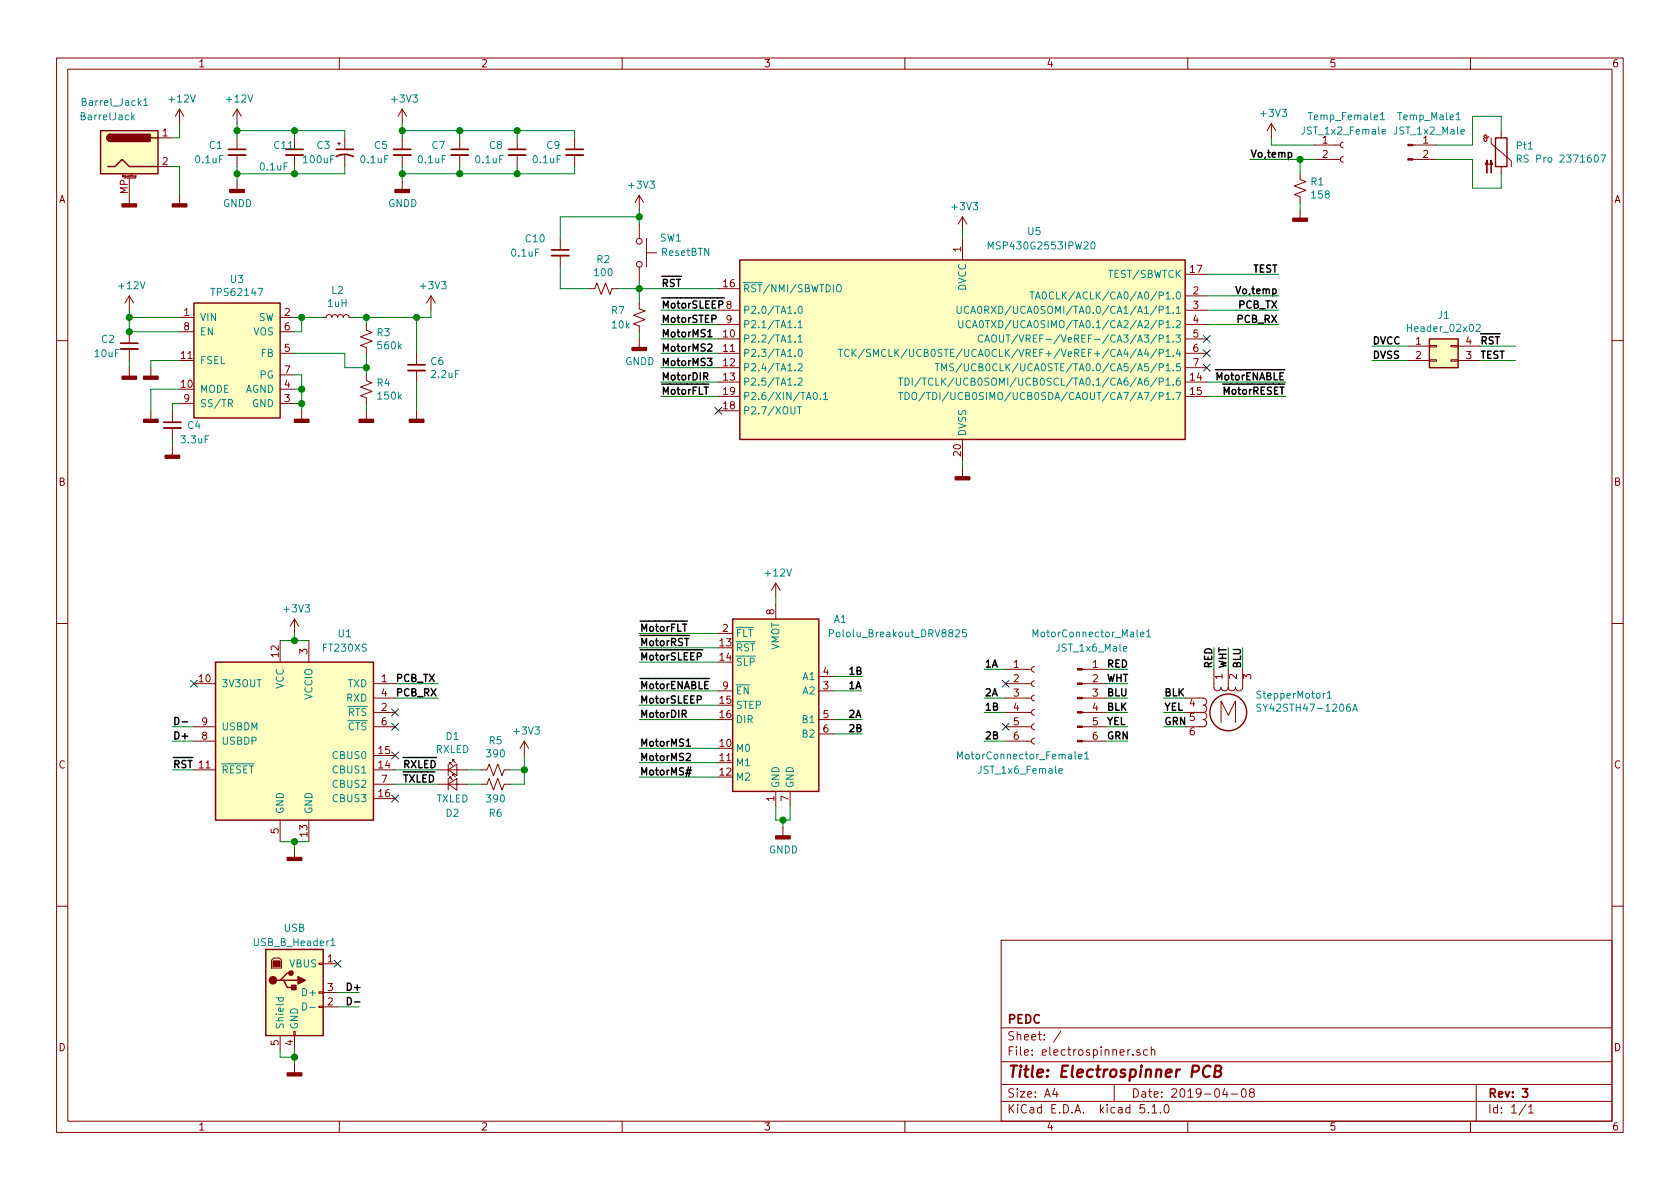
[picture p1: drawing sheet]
EESchema Schematic File Version 4
LIBS:electrospinner-cache
EELAYER 29 0
EELAYER END
$Descr A4 11693 8268
encoding utf-8
Sheet 1 1
Title "Electrospinner PCB"
Date "2019-04-08"
Rev "3"
Comp "PEDC"
Comment1 ""
Comment2 ""
Comment3 ""
Comment4 ""
$EndDescr
$Comp
L electrospinner-rescue:Thermistor_PTC-Device-electrospinner-rescue Pt1
U 1 1
P 10450 1050
F 0 "Pt1" H 10548 1096 50  0000 L CNN
F 1 "RS Pro 2371607" H 10548 1005 50  0000 L CNN
F 2 "" H 10500 850 50  0001 L CNN
F 3 "https://docs-emea.rs-online.com/webdocs/15bb/0900766b815bb283.pdf" H 10450 1050 50  0001 C CNN
F 4 "0900766b815bb283" H 0   0   50  0001 C CNN "MPN"
F 5 "Emea" H 0   0   50  0001 C CNN "Manufacturer"
	1    10450 1050
	1    0    0    -1  
$EndComp
$Comp
L electrospinner-rescue:USB_B-Connector USB_B_Header1
U 1 1
P 2050 6900
F 0 "USB_B_Header1" H 2050 7250 50  0000 C CNN
F 1 "USB" H 2050 7350 50  0000 C CNN
F 2 "Connector_USB:USB_B_OST_USB-B1HSxx_Horizontal" H 2200 6850 50  0001 C CNN
F 3 " ~" H 2200 6850 50  0001 C CNN
F 4 "resource-center" H 600 100 50  0001 C CNN "Status"
	1    2050 6900
	1    0    0    -1  
$EndComp
$Comp
L electrospinner-rescue:Barrel_Jack_MountingPin-Connector-electrospinner-rescue Barrel_Jack1
U 1 1
P 900 1050
F 0 "Barrel_Jack1" H 800 1400 50  0000 C CNN
F 1 "BarrelJack" H 750 1300 50  0000 C CNN
F 2 "Connector_BarrelJack:BarrelJack_Horizontal" H 950 1010 50  0001 C CNN
F 3 "https://www.mouser.com/productdetail/sparkfun/prt-00119?qs=WyAARYrbSnbnQpS9xf%252bx5A%3D%3D" H 950 1010 50  0001 C CNN
F 4 " PRT-00119 " H 50  -950 50  0001 C CNN "MPN"
	1    900  1050
	1    0    0    -1  
$EndComp
$Comp
L electrospinner-rescue:GNDD-power #PWR038
U 1 1
P 6700 3250
F 0 "#PWR038" H 6700 3000 50  0001 C CNN
F 1 "GNDD" H 6704 3095 50  0001 C CNN
F 2 "" H 6700 3250 50  0001 C CNN
F 3 "" H 6700 3250 50  0001 C CNN
	1    6700 3250
	1    0    0    -1  
$EndComp
$Comp
L electrospinner-rescue:MSP430G2553IPW20-MCU_Texas_MSP430-electrospinner-rescue U5
U 1 1
P 6700 2450
F 0 "U5" H 7200 3300 50  0000 C CNN
F 1 "MSP430G2553IPW20" H 7250 3200 50  0000 C CNN
F 2 "Package_SO:TSSOP-20_4.4x6.5mm_P0.65mm" H 5250 1900 50  0001 C CIN
F 3 "http://www.ti.com/lit/ds/symlink/msp430g2553.pdf" H 6650 2450 50  0001 C CNN
F 4 "MSP430G2553IPW20" H 0   0   50  0001 C CNN "MPN"
	1    6700 2450
	1    0    0    -1  
$EndComp
$Comp
L electrospinner-rescue:GNDD-power #PWR03
U 1 1
P 1250 1350
F 0 "#PWR03" H 1250 1100 50  0001 C CNN
F 1 "GNDD" H 1254 1195 50  0001 C CNN
F 2 "" H 1250 1350 50  0001 C CNN
F 3 "" H 1250 1350 50  0001 C CNN
	1    1250 1350
	1    0    0    -1  
$EndComp
$Comp
L electrospinner-rescue:GNDD-power #PWR01
U 1 1
P 900 1350
F 0 "#PWR01" H 900 1100 50  0001 C CNN
F 1 "GNDD" H 904 1195 50  0001 C CNN
F 2 "" H 900 1350 50  0001 C CNN
F 3 "" H 900 1350 50  0001 C CNN
	1    900  1350
	1    0    0    -1  
$EndComp
$Comp
L electrospinner-rescue:TPS62147-Regulator_Switching-electrospinner-rescue-electrospinner-rescue U3
U 1 1
P 1650 1900
F 0 "U3" H 1650 1867 50  0000 C CNN
F 1 "TPS62147" H 1650 1776 50  0000 C CNN
F 2 "footprints:TPS62147RGXR" H 1650 1900 50  0001 C CNN
F 3 "http://www.ti.com/lit/gpn/tps62147" H 1650 1900 50  0001 C CNN
F 4 "TPS62147RGXR" H -700 50  50  0001 C CNN "MPN"
	1    1650 1900
	1    0    0    -1  
$EndComp
Wire Wire Line
	900  2200 900  2300
$Comp
L electrospinner-rescue:C_Small-Device-electrospinner-rescue C2
U 1 1
P 900 2400
F 0 "C2" H 700 2450 50  0000 L CNN
F 1 "10uF" H 650 2350 50  0000 L CNN
F 2 "Capacitor_SMD:C_0805_2012Metric" H 900 2400 50  0001 C CNN
F 3 "https://www.mouser.com/datasheet/2/212/KEM_C1078_X7R_FT-CAP_AUTO_SMD-1103315.pdf" H 900 2400 50  0001 C CNN
F 4 "C0805X106K8RACAUTO" H -700 -300 50  0001 C CNN "MPN"
	1    900  2400
	1    0    0    -1  
$EndComp
$Comp
L electrospinner-rescue:GNDD-power #PWR010
U 1 1
P 1050 2850
F 0 "#PWR010" H 1050 2600 50  0001 C CNN
F 1 "GNDD" H 1054 2695 50  0001 C CNN
F 2 "" H 1050 2850 50  0001 C CNN
F 3 "" H 1050 2850 50  0001 C CNN
	1    1050 2850
	1    0    0    -1  
$EndComp
Wire Wire Line
	2100 2700 2050 2700
$Comp
L electrospinner-rescue:L_Small-Device-electrospinner-rescue L2
U 1 1
P 2350 2200
F 0 "L2" V 2535 2200 50  0000 C CNN
F 1 "1uH" V 2444 2200 50  0000 C CNN
F 2 "Inductor_SMD:L_0805_2012Metric" H 2350 2200 50  0001 C CNN
F 3 "https://www.mouser.com/datasheet/2/281/J(E)TE243A-9101-1324383.pdf" H 2350 2200 50  0001 C CNN
F 4 "DFE201612PD-1R0M=P2" H -700 50  50  0001 C CNN "MPN"
	1    2350 2200
	0    -1   -1   0   
$EndComp
$Comp
L electrospinner-rescue:R_Small_US-Device-electrospinner-rescue R4
U 1 1
P 2550 2700
F 0 "R4" H 2618 2746 50  0000 L CNN
F 1 "150k" H 2618 2655 50  0000 L CNN
F 2 "Resistor_SMD:R_0805_2012Metric" H 2550 2700 50  0001 C CNN
F 3 "https://www.mouser.com/datasheet/2/427/crcwce3-1223726.pdf" H 2550 2700 50  0001 C CNN
F 4 "CRCW0805150KFKEAC" H -700 50  50  0001 C CNN "MPN"
	1    2550 2700
	1    0    0    -1  
$EndComp
Wire Wire Line
	2100 2600 2050 2600
Wire Wire Line
	2050 2450 2400 2450
Wire Wire Line
	2550 2250 2550 2200
$Comp
L electrospinner-rescue:GNDD-power #PWR018
U 1 1
P 2550 2850
F 0 "#PWR018" H 2550 2600 50  0001 C CNN
F 1 "GNDD" H 2554 2695 50  0001 C CNN
F 2 "" H 2550 2850 50  0001 C CNN
F 3 "" H 2550 2850 50  0001 C CNN
	1    2550 2850
	1    0    0    -1  
$EndComp
$Comp
L electrospinner-rescue:C_Small-Device-electrospinner-rescue C6
U 1 1
P 2900 2550
F 0 "C6" H 2992 2596 50  0000 L CNN
F 1 "2.2uF" H 2992 2505 50  0000 L CNN
F 2 "Capacitor_SMD:C_0805_2012Metric" H 2900 2550 50  0001 C CNN
F 3 "https://www.mouser.com/datasheet/2/40/X7RDielectric-777024.pdf" H 2900 2550 50  0001 C CNN
F 4 "08056C225KAT2A" H -700 50  50  0001 C CNN "MPN"
	1    2900 2550
	1    0    0    -1  
$EndComp
$Comp
L electrospinner-rescue:GNDD-power #PWR020
U 1 1
P 2900 2850
F 0 "#PWR020" H 2900 2600 50  0001 C CNN
F 1 "GNDD" H 2904 2695 50  0001 C CNN
F 2 "" H 2900 2850 50  0001 C CNN
F 3 "" H 2900 2850 50  0001 C CNN
	1    2900 2850
	1    0    0    -1  
$EndComp
Wire Wire Line
	1050 2700 1050 2850
$Comp
L electrospinner-rescue:GNDD-power #PWR08
U 1 1
P 900 2550
F 0 "#PWR08" H 900 2300 50  0001 C CNN
F 1 "GNDD" H 904 2395 50  0001 C CNN
F 2 "" H 900 2550 50  0001 C CNN
F 3 "" H 900 2550 50  0001 C CNN
	1    900  2550
	1    0    0    -1  
$EndComp
Wire Wire Line
	2050 2300 2100 2300
Wire Wire Line
	2100 2300 2100 2200
Wire Wire Line
	2050 2200 2100 2200
Wire Wire Line
	2550 2800 2550 2850
Wire Wire Line
	2550 2450 2550 2550
Wire Wire Line
	2400 2450 2400 2550
Wire Wire Line
	2400 2550 2550 2550
Connection ~ 2550 2550
Wire Wire Line
	2550 2550 2550 2600
Wire Wire Line
	2550 2200 2900 2200
Wire Wire Line
	2900 2650 2900 2850
Wire Wire Line
	2900 2450 2900 2200
$Comp
L electrospinner-rescue:+3V3-power #PWR023
U 1 1
P 3000 2150
F 0 "#PWR023" H 3000 2000 50  0001 C CNN
F 1 "+3V3" H 3015 2323 50  0000 C CNN
F 2 "" H 3000 2150 50  0001 C CNN
F 3 "" H 3000 2150 50  0001 C CNN
	1    3000 2150
	1    0    0    -1  
$EndComp
Wire Wire Line
	3000 2150 3000 2200
Wire Wire Line
	3000 2200 2900 2200
Connection ~ 2900 2200
Wire Wire Line
	900  2150 900  2200
Connection ~ 900  2200
Connection ~ 2550 2200
Wire Wire Line
	2550 2200 2450 2200
Connection ~ 2100 2200
Wire Wire Line
	2100 2200 2250 2200
$Comp
L electrospinner-rescue:GNDD-power #PWR04
U 1 1
P 2050 7400
F 0 "#PWR04" H 2050 7150 50  0001 C CNN
F 1 "GNDD" H 2054 7245 50  0001 C CNN
F 2 "" H 2050 7400 50  0001 C CNN
F 3 "" H 2050 7400 50  0001 C CNN
	1    2050 7400
	1    0    0    -1  
$EndComp
Wire Wire Line
	2050 7400 2050 7350
Wire Wire Line
	1950 7300 1950 7350
Wire Wire Line
	1950 7350 2050 7350
Connection ~ 2050 7350
Wire Wire Line
	2050 7350 2050 7300
NoConn ~ 2350 6700
$Comp
L electrospinner-rescue:GNDD-power #PWR014
U 1 1
P 2050 5900
F 0 "#PWR014" H 2050 5650 50  0001 C CNN
F 1 "GNDD" H 2054 5745 50  0001 C CNN
F 2 "" H 2050 5900 50  0001 C CNN
F 3 "" H 2050 5900 50  0001 C CNN
	1    2050 5900
	1    0    0    -1  
$EndComp
Wire Wire Line
	2050 5850 2050 5900
Wire Wire Line
	2350 6900 2500 6900
Wire Wire Line
	2350 7000 2500 7000
Text Label 2400 6900 0    50   ~ 10
D+
Text Label 2400 7000 0    50   ~ 10
D-
Wire Wire Line
	1350 5350 1200 5350
Text Label 1200 5350 0    50   ~ 10
~RST
Wire Wire Line
	1350 5050 1200 5050
Text Label 1200 5050 0    50   ~ 10
D-
Wire Wire Line
	1350 5150 1200 5150
Text Label 1200 5150 0    50   ~ 10
D+
NoConn ~ 1350 4750
Wire Wire Line
	2750 4750 3050 4750
Text Label 2750 4750 0    50   ~ 10
PCB_TX
Wire Wire Line
	2750 4850 3050 4850
Text Label 2750 4850 0    50   ~ 10
PCB_RX
NoConn ~ 2750 5550
NoConn ~ 2750 5050
NoConn ~ 2750 4950
$Comp
L electrospinner-rescue:+3V3-power #PWR013
U 1 1
P 2050 4400
F 0 "#PWR013" H 2050 4250 50  0001 C CNN
F 1 "+3V3" H 2065 4573 50  0000 C CNN
F 2 "" H 2050 4400 50  0001 C CNN
F 3 "" H 2050 4400 50  0001 C CNN
	1    2050 4400
	1    0    0    -1  
$EndComp
Wire Wire Line
	1950 4450 2050 4450
Wire Wire Line
	2150 4450 2050 4450
Connection ~ 2050 4450
Wire Wire Line
	2050 4400 2050 4450
NoConn ~ 2750 5250
Text Label 2800 5350 0    50   ~ 10
~RXLED
$Comp
L electrospinner-rescue:LED_Small-Device D1
U 1 1
P 3150 5350
F 0 "D1" H 3150 5585 50  0000 C CNN
F 1 "RXLED" H 3150 5494 50  0000 C CNN
F 2 "LED_SMD:LED_0603_1608Metric" V 3150 5350 50  0001 C CNN
F 3 "~" V 3150 5350 50  0001 C CNN
F 4 "resource-center" H 0   0   50  0001 C CNN "Status"
	1    3150 5350
	1    0    0    -1  
$EndComp
$Comp
L electrospinner-rescue:LED_Small-Device D2
U 1 1
P 3150 5450
F 0 "D2" H 3150 5250 50  0000 C CNN
F 1 "TXLED" H 3150 5350 50  0000 C CNN
F 2 "LED_SMD:LED_0603_1608Metric" V 3150 5450 50  0001 C CNN
F 3 "~" V 3150 5450 50  0001 C CNN
F 4 "resource-center" H 0   0   50  0001 C CNN "Status"
	1    3150 5450
	1    0    0    -1  
$EndComp
Wire Wire Line
	2750 5350 3050 5350
Wire Wire Line
	2750 5450 3050 5450
Wire Wire Line
	3250 5350 3350 5350
Wire Wire Line
	3350 5450 3250 5450
$Comp
L electrospinner-rescue:R_Small_US-Device R5
U 1 1
P 3450 5350
F 0 "R5" V 3245 5350 50  0000 C CNN
F 1 "390" V 3336 5350 50  0000 C CNN
F 2 "Resistor_SMD:R_0805_2012Metric" H 3450 5350 50  0001 C CNN
F 3 "https://www.mouser.com/datasheet/2/315/AOA0000C304-1149620.pdf" H 3450 5350 50  0001 C CNN
F 4 "ERJ-6RBD3900V" H 0   0   50  0001 C CNN "MPN"
	1    3450 5350
	0    1    1    0   
$EndComp
$Comp
L electrospinner-rescue:R_Small_US-Device R6
U 1 1
P 3450 5450
F 0 "R6" V 3650 5450 50  0000 C CNN
F 1 "390" V 3550 5450 50  0000 C CNN
F 2 "Resistor_SMD:R_0805_2012Metric" H 3450 5450 50  0001 C CNN
F 3 "https://www.mouser.com/datasheet/2/315/AOA0000C304-1149620.pdf" H 3450 5450 50  0001 C CNN
F 4 "ERJ-6RBD3900V" H 0   0   50  0001 C CNN "MPN"
	1    3450 5450
	0    1    1    0   
$EndComp
Wire Wire Line
	3550 5350 3650 5350
Wire Wire Line
	3650 5350 3650 5450
Wire Wire Line
	3650 5450 3550 5450
Wire Wire Line
	3650 5350 3650 5250
Connection ~ 3650 5350
$Comp
L electrospinner-rescue:+3V3-power #PWR021
U 1 1
P 3650 5250
F 0 "#PWR021" H 3650 5100 50  0001 C CNN
F 1 "+3V3" H 3665 5423 50  0000 C CNN
F 2 "" H 3650 5250 50  0001 C CNN
F 3 "" H 3650 5250 50  0001 C CNN
	1    3650 5250
	1    0    0    -1  
$EndComp
Text Label 2800 5450 0    50   ~ 10
~TXLED
$Comp
L electrospinner-rescue:FT230XS-Interface_USB U1
U 1 1
P 2050 5150
F 0 "U1" H 2400 5900 50  0000 C CNN
F 1 "FT230XS" H 2400 5800 50  0000 C CNN
F 2 "Package_SO:SSOP-16_3.9x4.9mm_P0.635mm" H 2500 4500 50  0001 C CNN
F 3 "http://www.ftdichip.com/Products/ICs/FT230X.html" H 2050 5150 50  0001 C CNN
F 4 "FT230XS-R" H 0   0   50  0001 C CNN "MPN"
	1    2050 5150
	1    0    0    -1  
$EndComp
Wire Wire Line
	1950 5850 2050 5850
Wire Wire Line
	2050 5850 2150 5850
Connection ~ 2050 5850
$Comp
L electrospinner-rescue:R_Small_US-Device-electrospinner-rescue R3
U 1 1
P 2550 2350
F 0 "R3" H 2618 2396 50  0000 L CNN
F 1 "560k" H 2618 2305 50  0000 L CNN
F 2 "Resistor_SMD:R_0805_2012Metric" H 2550 2350 50  0001 C CNN
F 3 "https://www.mouser.com/datasheet/2/315/AOA0000C304-1149620.pdf" H 2550 2350 50  0001 C CNN
F 4 "ERJ-6RED5603V" H -700 50  50  0001 C CNN "MPN"
	1    2550 2350
	1    0    0    -1  
$EndComp
Wire Wire Line
	1200 950  1250 950 
Wire Wire Line
	1250 950  1250 850 
Wire Wire Line
	1250 1150 1200 1150
Wire Wire Line
	1250 1150 1250 1350
$Comp
L electrospinner-rescue:Stepper_Motor_unipolar_6pin-Motor StepperMotor1
U 1 1
P 8550 4950
F 0 "StepperMotor1" H 8737 5073 50  0000 L CNN
F 1 "SY42STH47-1206A" H 8737 4982 50  0000 L CNN
F 2 "" H 8560 4940 50  0001 C CNN
F 3 "https://www.pololu.com/product/1200/" H 8560 4940 50  0001 C CNN
F 4 "1200" H 0   0   50  0001 C CNN "MPN"
F 5 "Pololu" H 0   0   50  0001 C CNN "Manufacturer"
	1    8550 4950
	1    0    0    -1  
$EndComp
$Comp
L electrospinner-rescue:Conn_01x06_Female-Connector MotorConnector_Female1
U 1 1
P 7200 4850
F 0 "MotorConnector_Female1" H 6650 4450 50  0000 L CNN
F 1 "JST_1x6_Female" H 6800 4350 50  0000 L CNN
F 2 "Connector_JST:JST_EH_B02B-EH-A_1x06_P2.50mm_Vertical" H 7200 4850 50  0001 C CNN
F 3 "~" H 7200 4850 50  0001 C CNN
F 4 "resource-center" H 0   -550 50  0001 C CNN "Status"
	1    7200 4850
	1    0    0    -1  
$EndComp
$Comp
L electrospinner-rescue:Conn_01x06_Male-Connector MotorConnector_Male1
U 1 1
P 7500 4850
F 0 "MotorConnector_Male1" H 7600 5300 50  0000 C CNN
F 1 "JST_1x6_Male" H 7600 5200 50  0000 C CNN
F 2 "" H 7500 4850 50  0001 C CNN
F 3 "~" H 7500 4850 50  0001 C CNN
F 4 "resource-center" H 0   -550 50  0001 C CNN "Status"
	1    7500 4850
	1    0    0    -1  
$EndComp
Wire Wire Line
	8250 4850 8100 4850
Text Label 8100 4850 0    50   ~ 10
BLK
Wire Wire Line
	8100 4950 8250 4950
Text Label 8100 4950 0    50   ~ 10
YEL
Wire Wire Line
	8100 5050 8250 5050
Text Label 8100 5050 0    50   ~ 10
GRN
Wire Wire Line
	8550 4650 8550 4500
Text Label 8550 4650 1    50   ~ 10
WHT
Wire Wire Line
	8450 4650 8450 4500
Text Label 8450 4650 1    50   ~ 10
RED
Wire Wire Line
	8650 4650 8650 4500
Text Label 8650 4650 1    50   ~ 10
BLU
Wire Wire Line
	7700 4650 7850 4650
Wire Wire Line
	7700 4750 7850 4750
Wire Wire Line
	7700 4850 7850 4850
Wire Wire Line
	7700 4950 7850 4950
Wire Wire Line
	7700 5050 7850 5050
Wire Wire Line
	7700 5150 7850 5150
Text Label 7700 4650 0    50   ~ 10
RED
Text Label 7700 4750 0    50   ~ 10
WHT
Text Label 7700 4850 0    50   ~ 10
BLU
Text Label 7700 4950 0    50   ~ 10
BLK
Text Label 7700 5050 0    50   ~ 10
YEL
Text Label 7700 5150 0    50   ~ 10
GRN
NoConn ~ 7000 5050
NoConn ~ 7000 4750
Text Label 6850 5150 0    50   ~ 10
2B
Text Label 6850 4950 0    50   ~ 10
1B
Text Label 6850 4850 0    50   ~ 10
2A
Text Label 6850 4650 0    50   ~ 10
1A
Text Label 8900 2150 2    50   ~ 10
PCB_TX
Text Label 8900 2250 2    50   ~ 10
PCB_RX
$Comp
L electrospinner-rescue:Conn_01x02_Female-Connector Temp_Female1
U 1 1
P 9350 1000
F 0 "Temp_Female1" H 9100 1200 50  0000 L CNN
F 1 "JST_1x2_Female" H 9050 1100 50  0000 L CNN
F 2 "Connector_JST:JST_EH_B02B-EH-A_1x02_P2.50mm_Vertical" H 9350 1000 50  0001 C CNN
F 3 "~" H 9350 1000 50  0001 C CNN
F 4 "resource-center" H 0   0   50  0001 C CNN "Status"
	1    9350 1000
	1    0    0    -1  
$EndComp
$Comp
L electrospinner-rescue:Conn_01x02_Male-Connector Temp_Male1
U 1 1
P 9800 1000
F 0 "Temp_Male1" H 9950 1200 50  0000 C CNN
F 1 "JST_1x2_Male" H 9950 1100 50  0000 C CNN
F 2 "" H 9800 1000 50  0001 C CNN
F 3 "~" H 9800 1000 50  0001 C CNN
F 4 "resource-center" H 0   0   50  0001 C CNN "Status"
	1    9800 1000
	1    0    0    -1  
$EndComp
Wire Wire Line
	10000 1100 10250 1100
Wire Wire Line
	10250 1100 10250 1300
Wire Wire Line
	10250 1300 10450 1300
Wire Wire Line
	10450 1300 10450 1200
Wire Wire Line
	10450 900  10450 800 
Wire Wire Line
	10450 800  10250 800 
Wire Wire Line
	10250 800  10250 1000
Wire Wire Line
	10250 1000 10000 1000
Wire Wire Line
	9050 1200 9050 1100
Wire Wire Line
	9050 1100 9150 1100
$Comp
L electrospinner-rescue:GNDD-power #PWR040
U 1 1
P 9050 1450
F 0 "#PWR040" H 9050 1200 50  0001 C CNN
F 1 "GNDD" H 9054 1295 50  0001 C CNN
F 2 "" H 9050 1450 50  0001 C CNN
F 3 "" H 9050 1450 50  0001 C CNN
	1    9050 1450
	1    0    0    -1  
$EndComp
$Comp
L electrospinner-rescue:+3V3-power #PWR039
U 1 1
P 8850 950
F 0 "#PWR039" H 8850 800 50  0001 C CNN
F 1 "+3V3" H 8865 1123 50  0000 C CNN
F 2 "" H 8850 950 50  0001 C CNN
F 3 "" H 8850 950 50  0001 C CNN
	1    8850 950 
	1    0    0    -1  
$EndComp
Wire Wire Line
	8850 950  8850 1000
Wire Wire Line
	8850 1000 9150 1000
Wire Wire Line
	9050 1100 8700 1100
Connection ~ 9050 1100
Text Label 8700 1100 0    50   ~ 10
Vo,temp
$Comp
L electrospinner-rescue:C_Small-Device C4
U 1 1
P 1200 2950
F 0 "C4" H 1300 2950 50  0000 L CNN
F 1 "3.3uF" H 1250 2850 50  0000 L CNN
F 2 "Capacitor_SMD:C_0805_2012Metric" H 1200 2950 50  0001 C CNN
F 3 "https://www.mouser.com/datasheet/2/400/lcc_automotive_general_en-843974.pdf" H 1200 2950 50  0001 C CNN
F 4 "CGA4J1X8L1C335K125AC" H -700 50  50  0001 C CNN "MPN"
	1    1200 2950
	1    0    0    -1  
$EndComp
$Comp
L electrospinner-rescue:GNDD-power #PWR012
U 1 1
P 1200 3100
F 0 "#PWR012" H 1200 2850 50  0001 C CNN
F 1 "GNDD" H 1204 2945 50  0001 C CNN
F 2 "" H 1200 3100 50  0001 C CNN
F 3 "" H 1200 3100 50  0001 C CNN
	1    1200 3100
	1    0    0    -1  
$EndComp
Wire Wire Line
	900  2200 1250 2200
Wire Wire Line
	900  2300 1250 2300
Wire Wire Line
	1050 2700 1250 2700
Wire Wire Line
	1200 3100 1200 3050
Wire Wire Line
	1200 2850 1200 2800
Wire Wire Line
	1200 2800 1250 2800
$Comp
L electrospinner-rescue:R_Small_US-Device R7
U 1 1
P 4450 2200
F 0 "R7" H 4250 2250 50  0000 L CNN
F 1 "10k" H 4250 2150 50  0000 L CNN
F 2 "Resistor_SMD:R_0805_2012Metric" H 4450 2200 50  0001 C CNN
F 3 "https://www.mouser.com/datasheet/2/219/SG73G-1316861.pdf" H 4450 2200 50  0001 C CNN
F 4 " SG73G2ATTD1001D " H 0   100 50  0001 C CNN "MPN"
	1    4450 2200
	1    0    0    -1  
$EndComp
$Comp
L electrospinner-rescue:SW_Push-Switch SW1
U 1 1
P 4450 1750
F 0 "SW1" V 4550 2050 50  0000 R CNN
F 1 "ResetBTN" V 4450 2250 50  0000 R CNN
F 2 "Button_Switch_THT:SW_PUSH_6mm_H5mm" H 4450 1950 50  0001 C CNN
F 3 "~" H 4450 1950 50  0001 C CNN
F 4 "resource-center" H 0   0   50  0001 C CNN "Status"
	1    4450 1750
	0    1    -1   0   
$EndComp
Connection ~ 4450 2000
Wire Wire Line
	4450 1950 4450 2000
$Comp
L electrospinner-rescue:+3V3-power #PWR025
U 1 1
P 4450 1450
F 0 "#PWR025" H 4450 1300 50  0001 C CNN
F 1 "+3V3" H 4465 1623 50  0000 C CNN
F 2 "" H 4450 1450 50  0001 C CNN
F 3 "" H 4450 1450 50  0001 C CNN
	1    4450 1450
	1    0    0    -1  
$EndComp
Text Label 8900 2050 2    50   ~ 10
Vo,temp
Wire Wire Line
	4450 2000 5000 2000
Text Label 4600 2150 0    50   ~ 10
~MotorSLEEP
Text Label 4600 2250 0    50   ~ 10
MotorSTEP
Text Label 4600 2350 0    50   ~ 10
MotorMS1
Text Label 4600 2450 0    50   ~ 10
MotorMS2
Text Label 4600 2550 0    50   ~ 10
MotorMS3
Text Label 4600 2650 0    50   ~ 10
MotorDIR
Wire Wire Line
	4600 2650 5000 2650
Wire Wire Line
	5000 2550 4600 2550
Wire Wire Line
	4600 2450 5000 2450
Wire Wire Line
	5000 2350 4600 2350
Wire Wire Line
	4600 2250 5000 2250
Wire Wire Line
	5000 2150 4600 2150
Wire Wire Line
	8400 2050 8900 2050
Wire Wire Line
	8400 2150 8900 2150
Wire Wire Line
	8400 2250 8900 2250
Wire Wire Line
	7000 5150 6850 5150
Wire Wire Line
	7000 4950 6850 4950
Wire Wire Line
	7000 4850 6850 4850
Wire Wire Line
	7000 4650 6850 4650
Text Label 4600 2000 0    50   ~ 10
~RST
Wire Wire Line
	8400 1900 8900 1900
Text Label 8900 1900 2    50   ~ 10
TEST
$Comp
L electrospinner-rescue:Conn_02x02_Counter_Clockwise-Connector_Generic J1
U 1 1
P 10000 2400
F 0 "J1" H 10050 2617 50  0000 C CNN
F 1 "Header_02x02" H 10050 2526 50  0000 C CNN
F 2 "Connector_PinHeader_1.00mm:PinHeader_2x02_P1.00mm_Vertical" H 10000 2400 50  0001 C CNN
F 3 "~" H 10000 2400 50  0001 C CNN
F 4 "resource-center" H 0   0   50  0001 C CNN "Status"
	1    10000 2400
	1    0    0    -1  
$EndComp
Wire Wire Line
	9800 2400 9550 2400
Wire Wire Line
	9550 2500 9800 2500
Wire Wire Line
	10300 2400 10550 2400
Wire Wire Line
	10300 2500 10550 2500
Text Label 9550 2400 0    50   ~ 10
DVCC
Text Label 9550 2500 0    50   ~ 10
DVSS
Text Label 10300 2500 0    50   ~ 10
TEST
Text Label 10300 2400 0    50   ~ 10
~RST
Wire Wire Line
	4450 2000 4450 2100
$Comp
L electrospinner-rescue:+3V3-power #PWR0101
U 1 1
P 6700 1600
F 0 "#PWR0101" H 6700 1450 50  0001 C CNN
F 1 "+3V3" H 6715 1773 50  0000 C CNN
F 2 "" H 6700 1600 50  0001 C CNN
F 3 "" H 6700 1600 50  0001 C CNN
	1    6700 1600
	1    0    0    -1  
$EndComp
Wire Wire Line
	5800 4800 6000 4800
Wire Wire Line
	5800 5000 6000 5000
Wire Wire Line
	5800 5100 6000 5100
Text Label 5900 5000 0    50   ~ 10
2A
Text Label 5900 5100 0    50   ~ 10
2B
Text Label 4450 4800 0    50   ~ 10
~MotorENABLE
Wire Wire Line
	4450 4800 5000 4800
Wire Wire Line
	5000 4600 4450 4600
Text Label 4450 4600 0    50   ~ 10
~MotorSLEEP
Wire Wire Line
	5000 4500 4450 4500
Text Label 4450 4500 0    50   ~ 10
~MotorRST
Wire Wire Line
	5000 4900 4450 4900
Text Label 4450 4900 0    50   ~ 10
MotorSLEEP
Wire Wire Line
	5000 5000 4450 5000
Text Label 4450 5000 0    50   ~ 10
MotorDIR
Wire Wire Line
	5000 5200 4450 5200
Text Label 4450 5200 0    50   ~ 10
MotorMS1
Wire Wire Line
	5000 5300 4450 5300
Text Label 4450 5300 0    50   ~ 10
MotorMS2
Wire Wire Line
	5000 5400 4450 5400
Text Label 4450 5400 0    50   ~ 10
MotorMS#
Wire Wire Line
	5450 5700 5450 5750
$Comp
L electrospinner-rescue:GNDD-power #PWR0102
U 1 1
P 5450 5750
F 0 "#PWR0102" H 5450 5500 50  0001 C CNN
F 1 "GNDD" H 5454 5595 50  0000 C CNN
F 2 "" H 5450 5750 50  0001 C CNN
F 3 "" H 5450 5750 50  0001 C CNN
	1    5450 5750
	1    0    0    -1  
$EndComp
Wire Wire Line
	4450 2300 4450 2350
$Comp
L electrospinner-rescue:GNDD-power #PWR0103
U 1 1
P 4450 2350
F 0 "#PWR0103" H 4450 2100 50  0001 C CNN
F 1 "GNDD" H 4454 2195 50  0000 C CNN
F 2 "" H 4450 2350 50  0001 C CNN
F 3 "" H 4450 2350 50  0001 C CNN
	1    4450 2350
	1    0    0    -1  
$EndComp
Wire Wire Line
	4450 1450 4450 1500
Connection ~ 4450 1500
Wire Wire Line
	4450 1500 4450 1550
$Comp
L electrospinner-rescue:C_Small-Device C10
U 1 1
P 3900 1750
F 0 "C10" H 3650 1850 50  0000 L CNN
F 1 "0.1uF" H 3550 1750 50  0000 L CNN
F 2 "Capacitor_SMD:C_0603_1608Metric" H 3900 1750 50  0001 C CNN
F 3 "https://www.mouser.com/datasheet/2/400/lcc_commercial_lowprofile_en-520027.pdf" H 3900 1750 50  0001 C CNN
F 4 "CGB1T3X6S0G104M022BB" H 0   0   50  0001 C CNN "MPN"
F 5 "TDK" H 0   0   50  0001 C CNN "Manufacturer"
	1    3900 1750
	1    0    0    -1  
$EndComp
$Comp
L electrospinner-rescue:+12V-power #PWR0105
U 1 1
P 5400 4150
F 0 "#PWR0105" H 5400 4000 50  0001 C CNN
F 1 "+12V" H 5415 4323 50  0000 C CNN
F 2 "" H 5400 4150 50  0001 C CNN
F 3 "" H 5400 4150 50  0001 C CNN
	1    5400 4150
	1    0    0    -1  
$EndComp
$Comp
L power:+12V #PWR0106
U 1 1
P 1250 850
F 0 "#PWR0106" H 1250 700 50  0001 C CNN
F 1 "+12V" H 1265 1023 50  0000 C CNN
F 2 "" H 1250 850 50  0001 C CNN
F 3 "" H 1250 850 50  0001 C CNN
	1    1250 850 
	1    0    0    -1  
$EndComp
$Comp
L power:+12V #PWR0107
U 1 1
P 900 2150
F 0 "#PWR0107" H 900 2000 50  0001 C CNN
F 1 "+12V" H 915 2323 50  0000 C CNN
F 2 "" H 900 2150 50  0001 C CNN
F 3 "" H 900 2150 50  0001 C CNN
	1    900  2150
	1    0    0    -1  
$EndComp
$Comp
L power:+12V #PWR0108
U 1 1
P 1650 850
F 0 "#PWR0108" H 1650 700 50  0001 C CNN
F 1 "+12V" H 1665 1023 50  0000 C CNN
F 2 "" H 1650 850 50  0001 C CNN
F 3 "" H 1650 850 50  0001 C CNN
	1    1650 850 
	1    0    0    -1  
$EndComp
$Comp
L power:GNDD #PWR0109
U 1 1
P 1650 1250
F 0 "#PWR0109" H 1650 1000 50  0001 C CNN
F 1 "GNDD" H 1654 1095 50  0000 C CNN
F 2 "" H 1650 1250 50  0001 C CNN
F 3 "" H 1650 1250 50  0001 C CNN
	1    1650 1250
	1    0    0    -1  
$EndComp
Wire Wire Line
	6700 1600 6700 1650
Wire Wire Line
	6700 3250 6700 3200
NoConn ~ 8400 2450
$Comp
L Device:R_Small_US R1
U 1 1
P 9050 1300
F 0 "R1" H 9118 1346 50  0000 L CNN
F 1 "158" H 9118 1255 50  0000 L CNN
F 2 "Resistor_SMD:R_0603" H 9050 1300 50  0001 C CNN
F 3 "https://www.mouser.com/datasheet/2/54/hpreztr-777398.pdf" H 9050 1300 50  0001 C CNN
F 4 "CR0603-FX-1580ELF" H 0   0   50  0001 C CNN "MPN"
F 5 "Bourns" H 0   0   50  0001 C CNN "Manufacturer"
	1    9050 1300
	1    0    0    -1  
$EndComp
Wire Wire Line
	9050 1450 9050 1400
$Comp
L Device:C_Small C1
U 1 1
P 1650 1050
F 0 "C1" H 1450 1100 50  0000 L CNN
F 1 "0.1uF" H 1350 1000 50  0000 L CNN
F 2 "Capacitor_SMD:C_0805_2012Metric" H 1650 1050 50  0001 C CNN
F 3 "https://www.mouser.com/datasheet/2/447/yageodocoutput-1313910.pdf" H 1650 1050 50  0001 C CNN
F 4 "AS0805KKX7R9BB104" H -250 0   50  0001 C CNN "MPN"
F 5 "Yageo" H -250 0   50  0001 C CNN "Manufacturer"
	1    1650 1050
	1    0    0    -1  
$EndComp
$Comp
L power:+3V3 #PWR0110
U 1 1
P 2800 850
F 0 "#PWR0110" H 2800 700 50  0001 C CNN
F 1 "+3V3" H 2815 1023 50  0000 C CNN
F 2 "" H 2800 850 50  0001 C CNN
F 3 "" H 2800 850 50  0001 C CNN
	1    2800 850 
	1    0    0    -1  
$EndComp
Wire Wire Line
	5400 4150 5400 4200
$Comp
L Device:CP1_Small C3
U 1 1
P 2400 1050
F 0 "C3" H 2200 1100 50  0000 L CNN
F 1 "100uF" H 2100 1000 50  0000 L CNN
F 2 "Capacitor_SMD:CP_Elec_6.3x5.8" H 2400 1050 50  0001 C CNN
F 3 "https://www.mouser.com/datasheet/2/420/United-Chemi-Con-776012.pdf" H 2400 1050 50  0001 C CNN
F 4 "EMZR250ARA101MF61G" H 100 0   50  0001 C CNN "MPN"
F 5 "United Chemi-Con" H 100 0   50  0001 C CNN "Manufacturer"
	1    2400 1050
	1    0    0    -1  
$EndComp
Wire Wire Line
	2400 900  2400 950 
Wire Wire Line
	2400 1150 2400 1200
$Comp
L Device:C_Small C5
U 1 1
P 2800 1050
F 0 "C5" H 2600 1100 50  0000 L CNN
F 1 "0.1uF" H 2500 1000 50  0000 L CNN
F 2 "Capacitor_SMD:C_0603_1608Metric" H 2800 1050 50  0001 C CNN
F 3 "https://www.mouser.com/datasheet/2/400/lcc_commercial_lowprofile_en-520027.pdf" H 2800 1050 50  0001 C CNN
F 4 "CGB1T3X6S0G104M022BB" H 0   0   50  0001 C CNN "MPN"
F 5 "TDK" H 0   0   50  0001 C CNN "Manufacturer"
	1    2800 1050
	1    0    0    -1  
$EndComp
$Comp
L Device:C_Small C7
U 1 1
P 3200 1050
F 0 "C7" H 3000 1100 50  0000 L CNN
F 1 "0.1uF" H 2900 1000 50  0000 L CNN
F 2 "Capacitor_SMD:C_0603_1608Metric" H 3200 1050 50  0001 C CNN
F 3 "https://www.mouser.com/datasheet/2/400/lcc_commercial_lowprofile_en-520027.pdf" H 3200 1050 50  0001 C CNN
F 4 "CGB1T3X6S0G104M022BB" H 0   0   50  0001 C CNN "MPN"
F 5 "TDK" H 0   0   50  0001 C CNN "Manufacturer"
	1    3200 1050
	1    0    0    -1  
$EndComp
$Comp
L Device:C_Small C8
U 1 1
P 3600 1050
F 0 "C8" H 3400 1100 50  0000 L CNN
F 1 "0.1uF" H 3300 1000 50  0000 L CNN
F 2 "Capacitor_SMD:C_0603_1608Metric" H 3600 1050 50  0001 C CNN
F 3 "https://www.mouser.com/datasheet/2/400/lcc_commercial_lowprofile_en-520027.pdf" H 3600 1050 50  0001 C CNN
F 4 "CGB1T3X6S0G104M022BB" H 0   0   50  0001 C CNN "MPN"
F 5 "TDK" H 0   0   50  0001 C CNN "Manufacturer"
	1    3600 1050
	1    0    0    -1  
$EndComp
$Comp
L Device:C_Small C9
U 1 1
P 4000 1050
F 0 "C9" H 3800 1100 50  0000 L CNN
F 1 "0.1uF" H 3700 1000 50  0000 L CNN
F 2 "Capacitor_SMD:C_0603_1608Metric" H 4000 1050 50  0001 C CNN
F 3 "https://www.mouser.com/datasheet/2/400/lcc_commercial_lowprofile_en-520027.pdf" H 4000 1050 50  0001 C CNN
F 4 "CGB1T3X6S0G104M022BB" H 0   0   50  0001 C CNN "MPN"
F 5 "TDK" H 0   0   50  0001 C CNN "Manufacturer"
	1    4000 1050
	1    0    0    -1  
$EndComp
Wire Wire Line
	2800 850  2800 900 
Wire Wire Line
	2800 900  3200 900 
Wire Wire Line
	4000 900  4000 950 
Connection ~ 2800 900 
Wire Wire Line
	2800 900  2800 950 
Wire Wire Line
	3600 950  3600 900 
Connection ~ 3600 900 
Wire Wire Line
	3600 900  4000 900 
Wire Wire Line
	3200 900  3200 950 
Connection ~ 3200 900 
Wire Wire Line
	3200 900  3600 900 
Wire Wire Line
	2800 1150 2800 1200
Wire Wire Line
	2800 1200 3200 1200
Wire Wire Line
	4000 1200 4000 1150
Wire Wire Line
	3600 1150 3600 1200
Connection ~ 3600 1200
Wire Wire Line
	3600 1200 4000 1200
Wire Wire Line
	3200 1150 3200 1200
Connection ~ 3200 1200
Wire Wire Line
	3200 1200 3600 1200
Wire Wire Line
	2800 1200 2800 1250
Connection ~ 2800 1200
$Comp
L power:GNDD #PWR0111
U 1 1
P 2800 1250
F 0 "#PWR0111" H 2800 1000 50  0001 C CNN
F 1 "GNDD" H 2804 1095 50  0000 C CNN
F 2 "" H 2800 1250 50  0001 C CNN
F 3 "" H 2800 1250 50  0001 C CNN
	1    2800 1250
	1    0    0    -1  
$EndComp
$Comp
L Device:R_Small_US R2
U 1 1
P 4200 2000
F 0 "R2" V 3995 2000 50  0000 C CNN
F 1 "100" V 4086 2000 50  0000 C CNN
F 2 "Resistor_SMD:R_0805_2012Metric" H 4200 2000 50  0001 C CNN
F 3 "https://www.mouser.com/datasheet/2/219/SG73G-1316861.pdf" H 4200 2000 50  0001 C CNN
F 4 "SG73G2ATTD1000D" H 0   0   50  0001 C CNN "MPN"
F 5 "KOA Speer" H 0   0   50  0001 C CNN "Manufacturer"
	1    4200 2000
	0    1    1    0   
$EndComp
Wire Wire Line
	3900 1500 3900 1650
Wire Wire Line
	3900 1500 4450 1500
Wire Wire Line
	3900 1850 3900 2000
Wire Wire Line
	3900 2000 4100 2000
Wire Wire Line
	4450 2000 4300 2000
Wire Wire Line
	5400 5600 5400 5700
Wire Wire Line
	5400 5700 5450 5700
Wire Wire Line
	5450 5700 5500 5700
Wire Wire Line
	5500 5700 5500 5600
Connection ~ 5450 5700
Text Label 5900 4800 0    50   ~ 10
1A
Text Label 5900 4700 0    50   ~ 10
1B
Wire Wire Line
	5800 4700 6000 4700
$Comp
L Driver_Motor:Pololu_Breakout_DRV8825 A1
U 1 1
P 5400 4800
F 0 "A1" H 5850 5300 50  0000 C CNN
F 1 "Pololu_Breakout_DRV8825" H 6250 5200 50  0000 C CNN
F 2 "Module:Pololu_Breakout-16_15.2x20.3mm" H 5600 4000 50  0001 L CNN
F 3 "https://www.pololu.com/product/2977" H 5500 4500 50  0001 C CNN
F 4 "2977" H 0   0   50  0001 C CNN "MPN"
F 5 "Pololu" H 0   0   50  0001 C CNN "Manufacturer"
	1    5400 4800
	1    0    0    -1  
$EndComp
Wire Wire Line
	5000 4400 4450 4400
Text Label 4450 4400 0    50   ~ 10
~MotorFLT
NoConn ~ 5000 2850
Text Label 8950 2650 2    50   ~ 10
~MotorENABLE
Wire Wire Line
	5000 2750 4600 2750
Text Label 4600 2750 0    50   ~ 10
~MotorFLT
NoConn ~ 8400 2350
Text Label 8950 2750 2    50   ~ 10
~MotorRESET
Wire Wire Line
	1650 1150 1650 1200
Wire Wire Line
	1650 850  1650 900 
$Comp
L electrospinner-rescue:C_Small-Device C11
U 1 1
P 2050 1050
F 0 "C11" H 1900 1100 50  0000 L CNN
F 1 "0.1uF" H 1800 950 50  0000 L CNN
F 2 "" H 2050 1050 50  0001 C CNN
F 3 "" H 2050 1050 50  0001 C CNN
	1    2050 1050
	1    0    0    -1  
$EndComp
Connection ~ 1650 900 
Wire Wire Line
	1650 900  1650 950 
Connection ~ 1650 1200
Wire Wire Line
	1650 1200 1650 1250
Wire Wire Line
	1650 900  2050 900 
Wire Wire Line
	1650 1200 2050 1200
Wire Wire Line
	2050 1150 2050 1200
Connection ~ 2050 1200
Wire Wire Line
	2050 1200 2400 1200
Wire Wire Line
	2050 950  2050 900 
Connection ~ 2050 900 
Wire Wire Line
	2050 900  2400 900 
Connection ~ 900  2300
Wire Wire Line
	1250 2500 1050 2500
Wire Wire Line
	1050 2500 1050 2550
$Comp
L electrospinner-rescue:GNDD-power #PWR0104
U 1 1
P 1050 2550
F 0 "#PWR0104" H 1050 2300 50  0001 C CNN
F 1 "GNDD" H 1054 2395 50  0001 C CNN
F 2 "" H 1050 2550 50  0001 C CNN
F 3 "" H 1050 2550 50  0001 C CNN
	1    1050 2550
	1    0    0    -1  
$EndComp
Wire Wire Line
	900  2550 900  2500
Wire Wire Line
	2100 2850 2100 2800
Wire Wire Line
	2100 2800 2050 2800
$Comp
L electrospinner-rescue:GNDD-power #PWR016
U 1 1
P 2100 2850
F 0 "#PWR016" H 2100 2600 50  0001 C CNN
F 1 "GNDD" H 2104 2695 50  0001 C CNN
F 2 "" H 2100 2850 50  0001 C CNN
F 3 "" H 2100 2850 50  0001 C CNN
	1    2100 2850
	1    0    0    -1  
$EndComp
Wire Wire Line
	2100 2600 2100 2700
Connection ~ 2100 2700
Connection ~ 2100 2800
Wire Wire Line
	2100 2800 2100 2700
NoConn ~ 8400 2550
Wire Wire Line
	8400 2650 8950 2650
Wire Wire Line
	8400 2750 8950 2750
$EndSCHEMATC
